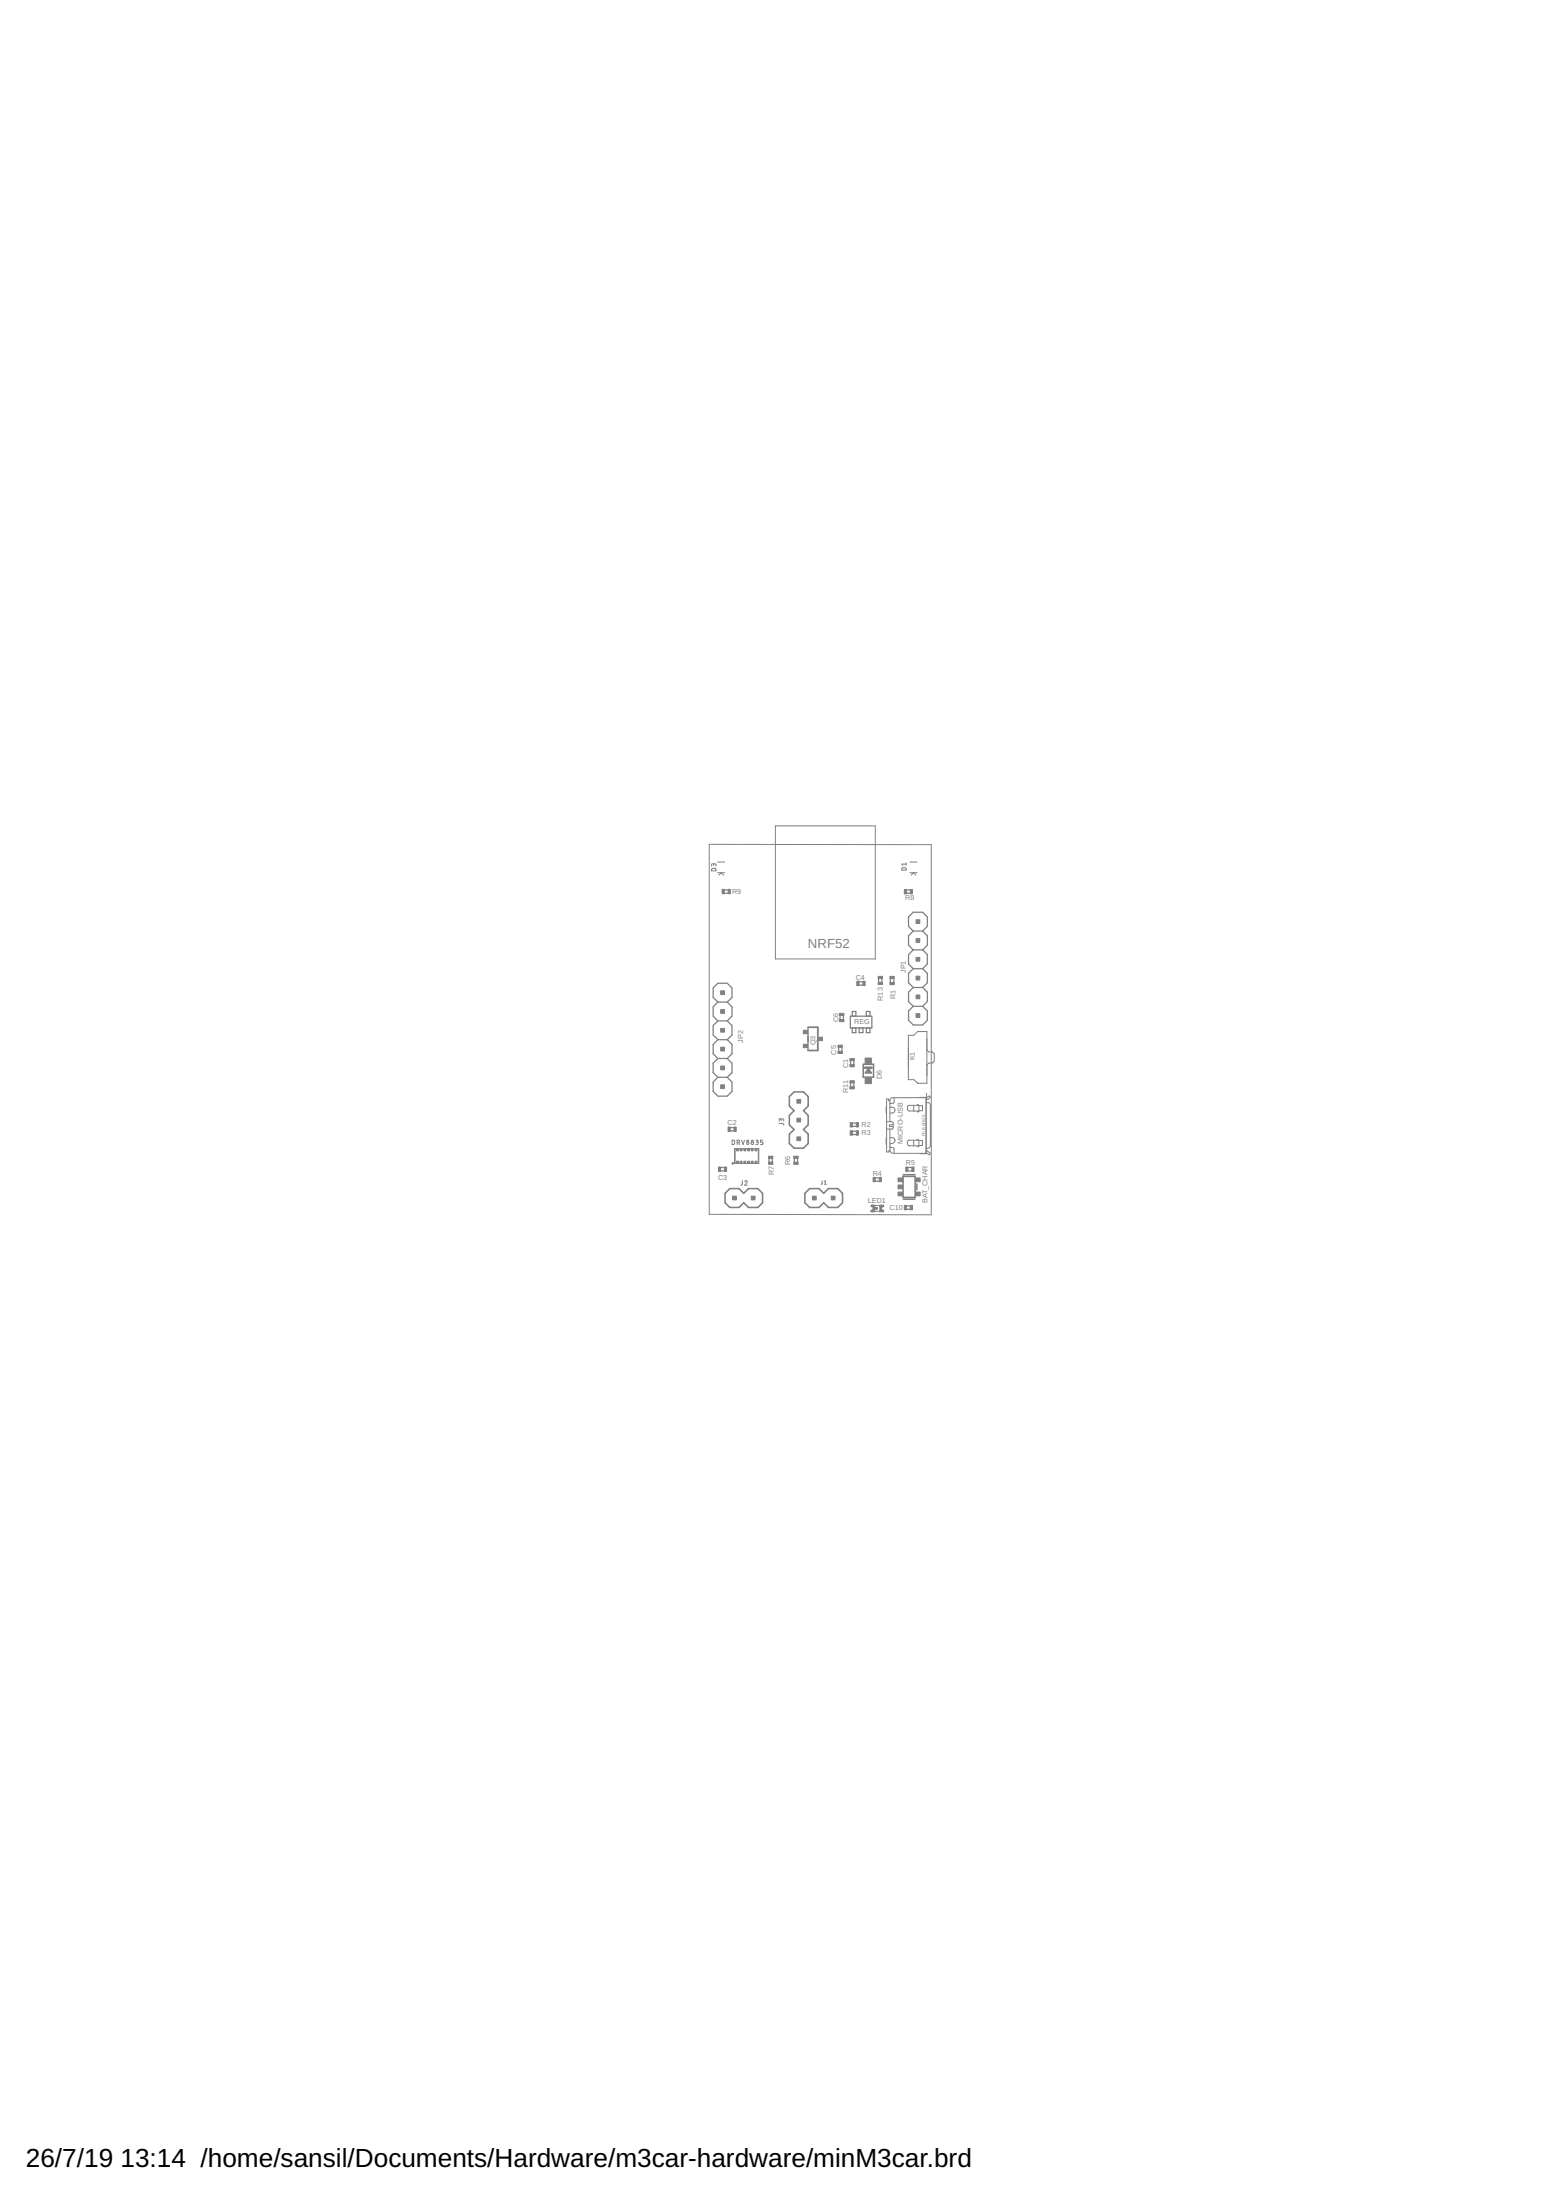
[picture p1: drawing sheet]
<svg xmlns="http://www.w3.org/2000/svg" width="210mm" height="297mm" viewBox="0 0 210 297" stroke-linecap="round" stroke-linejoin="round" font-family="sans-serif">
<circle cx="98.9" cy="157.1" r=".11" fill="#808080" stroke="#808080" stroke-width=".13"/>
<g fill="none" stroke="#808080" stroke-width=".13">
<path d="M95.7 114h30v50h-30zM96.1 117.3h.5v.3h-.5zM96.3 116.8l.1-.2h.2v.3M96.3 116.9v-.3h-.2v.3M96.9 116.4h.9M96.9 117.8h.9M97 118.2l.3-.4 .4 .4M104.7 111.5h13.5v18h-13.5zM121.8 117.2h.4l.1 .3h-.6zM122.3 116.5v.3M122.3 116.7h-.6l.2 .1M122.8 116.4h1"/>
<path d="M122.8 117.8h1M123 118.2l.3-.4 .3 .4M122.6 139.8h.8l.5-.5h1.2v7h-1.2l-.5-.5h-.8zM98.8 153.9l.3 .1v.5h-.3zM99.1 155.1h3.3v2h-3.3zM99.2 155.1v2M99.5 154.3l.3-.1v-.2l-.3-.1v.6M99.7 154.3l.1 .2M100.1 153.9l.2 .6 .2-.6M100.2 159.4v.5l-.2 .1M100.5 159.6a.18 .18 0 0 1 .3-.2 .17 .17 0 0 1 0 .3l-.3 .3h.4M102 153.9l.3 .1v.2h-.2"/>
<path d="M102.2 154.2l.1 .1v.2h-.3M102.4 155.1v2M103 153.9h-.3v.3l.3 .1v.2h-.3M105.2 151.7h.5l.1 .2M105.5 151.2v-.1h.2l.1 .3M105.5 151.3l-.1-.2-.1-.1-.1 .4M111 159.4v.4l-.2 .1M111.3 159.9h.2M111.3 159.5l.1-.1v.5M119.6 149.5v.8M119.6 153.7v.8M119.7 151.4h.7l.2 .2v.7l-.1 .1h-.8"/>
<path d="M120.1 152.4v2.8a.47 .47 0 0 0 .5 .5h4.4M120.1 154.8l.1 .1 .5 .1v.7M120.1 153.6h.4a.42 .42 0 0 1 .3 .6 .42 .42 0 0 1-.6 .2l-.1 .1M120.1 149.5a.52 .52 0 0 1 .7 .2 .39 .39 0 0 1-.4 .6h-.3M120.1 148.6v2.8M120.1 148.6h-.1v-.2h-.3v7.1h.3v-.1h.1M120.5 151.9h-.4v.2h.4M120.7 148.3v.6l-.6 .1M123.3 149.3v.7M123.3 154v.7M123.9 154.8h.1M123.9 150.1h.1"/>
<path d="M124 154v.7l-.1 .1M124 154.7h.5v-.7h-.5l-.1-.2-.1 .1h-1.1a.4 .4 0 0 0-.2 .4 .4 .4 0 0 0 .3 .4h1l.1 .1M124 149.3v.8h-.1M124 150h.5v-.7h-.5l-.1-.2-.1 .1h-1.1a.4 .4 0 0 0-.2 .4 .4 .4 0 0 0 .3 .4h1l.1 .1M124.1 148.2h.9v7.6h-.9M125 148.2h-4.5a.4 .4 0 0 0-.4 .4M125 148.9h.4l.2 .3v5.6a.48 .48 0 0 1-.6 .2M125 155.4h.2l.4 .3-.2 .2-.4-.3M125.1 147.6v.9h.1l.4-.3-.2-.2-.4 .3M125.1 141.8l.3 .2h.5l.2 .3v1l-.2 .2h-.5l-.3 .3M117.6 162.9a.3 .3 0 0 1 .3 .3 .3 .3 0 0 1-.3 .2M118 163.6h.8"/>
<path d="M118.1 162.8h.7M119.3 162.9a.28 .28 0 0 0-.3 .3 .28 .28 0 0 0 .3 .2"/>
<circle cx="100.9" cy="154.4" r=".16"/>
<circle cx="100.9" cy="154.1" r=".14"/>
<circle cx="101.6" cy="154.1" r=".13"/>
<circle cx="101.6" cy="154.4" r=".17"/>
<circle cx="117.8" cy="163.5" r=".08"/>
</g>
<g fill="#808080" stroke="#808080" stroke-width=".13">
<path d="M118.2 163h.2v.3h-.2z"/>
<path d="M116.7 144.1h1v.2h-1z"/>
<path d="M99.4 155.1h.3v.3h-.3z"/>
<path d="M99.9 155.1h.3v.3h-.3z"/>
<path d="M100.4 155.1h.3v.3h-.3z"/>
<path d="M100.9 155.1h.3v.3h-.3z"/>
<path d="M101.4 155.1h.3v.3h-.3z"/>
<path d="M101.9 155.1h.3v.3h-.3z"/>
<path d="M99.4 156.8h.3v.3h-.3z"/>
<path d="M99.9 156.8h.3v.3h-.3z"/>
<path d="M100.4 156.8h.3v.3h-.3z"/>
<path d="M100.9 156.8h.3v.3h-.3z"/>
<path d="M101.4 156.8h.3v.3h-.3z"/>
<path d="M101.9 156.8h.3v.3h-.3z"/>
<path d="M120.1 131.8h.6v.3h-.6z"/>
<path d="M120.1 132.7h.6v.2h-.6z"/>
<path d="M117.6 163.4h.1v.2h-.1z"/>
<path d="M117.7 163.6h.4z"/>
<path d="M117.6 162.7h.3v.2h-.3z"/>
<path d="M117.9 162.7h.2v.9h-.2z"/>
<path d="M118.8 163.4h.5v.2h-.5z"/>
<path d="M118.8 162.7h.5v.2h-.5z"/>
<path d="M118.8 162.9h.2v.5h-.2z"/>
<path d="M119 163.3l.1 .1z"/>
<path d="M119 162.9l.1 .1z"/>
<path d="M121.2 159h.7v.6h-.7z"/>
<path d="M121.2 160h.7v.5h-.7z"/>
<path d="M121.2 161h.7v.5h-.7z"/>
<path d="M123.6 161h.6v.5h-.6z"/>
<path d="M123.6 159h.6v.6h-.6z"/>
<path d="M122.9 162.8h.3v.5h-.3z"/>
<path d="M122.1 162.8h.3v.5h-.3z"/>
<path d="M118.7 159h.3v.6h-.3z"/>
<path d="M117.9 159h.3v.6h-.3z"/>
<path d="M122.3 157.6h.3v.6h-.3z"/>
<path d="M123.1 157.6h.3v.6h-.3z"/>
<path d="M114.8 151.6h.3v.6h-.3z"/>
<path d="M115.6 151.6h.3v.6h-.3z"/>
<path d="M114.8 152.7h.3v.6h-.3z"/>
<path d="M115.6 152.7h.3v.6h-.3z"/>
<path d="M107.1 156.9h.6v.3h-.6z"/>
<path d="M107.1 156.1h.6v.3h-.6z"/>
<path d="M103.7 156.9h.6v.3h-.6z"/>
<path d="M103.7 156.1h.6v.3h-.6z"/>
<path d="M101.4 161.5h.5v.5h-.5z"/>
<path d="M98.9 161.5h.5v.5h-.5z"/>
<path d="M122.1 120.1h.3v.6h-.3z"/>
<path d="M122.9 120.1h.3v.6h-.3z"/>
<path d="M98.3 120.1h.3v.6h-.3z"/>
<path d="M97.5 120.1h.3v.6h-.3z"/>
<path d="M123.7 126.7h.5v.5h-.5z"/>
<path d="M123.7 129.3h.5v.5h-.5z"/>
<path d="M123.7 131.8h.5v.5h-.5z"/>
<path d="M123.7 134.3h.5v.6h-.5z"/>
<path d="M123.7 136.9h.5v.5h-.5z"/>
<path d="M123.7 124.2h.5v.5h-.5z"/>
<path d="M118.5 132.6h.6v.3h-.6z"/>
<path d="M118.5 131.8h.6v.3h-.6z"/>
<path d="M97.3 136.3h.5v.5h-.5z"/>
<path d="M97.3 138.9h.5v.5h-.5z"/>
<path d="M97.3 141.4h.5v.5h-.5z"/>
<path d="M97.3 143.9h.5v.5h-.5z"/>
<path d="M97.3 146.5h.5v.5h-.5z"/>
<path d="M97.3 133.8h.5v.5h-.5z"/>
<path d="M112.2 161.5h.5v.5h-.5z"/>
<path d="M109.7 161.5h.5v.5h-.5z"/>
<path d="M116.8 142.9h.8v.7h-.8z"/>
<path d="M116.8 145.5h.8v.8h-.8z"/>
<path d="M110.4 140h.6v.5h-.6z"/>
<path d="M108.4 141h.6v.5h-.6z"/>
<path d="M108.4 139.1h.6v.5h-.6z"/>
<path d="M114.7 145.9h.6v.3h-.6z"/>
<path d="M114.7 146.7h.6v.3h-.6z"/>
<path d="M114.7 142.9h.6v.3h-.6z"/>
<path d="M114.7 143.7h.6v.3h-.6z"/>
<path d="M107.6 148.4h.5v.5h-.5z"/>
<path d="M107.6 151h.5v.5h-.5z"/>
<path d="M107.6 153.5h.5v.5h-.5z"/>
<path d="M99.1 152.2h.3v.6h-.3z"/>
<path d="M98.3 152.2h.3v.6h-.3z"/>
<path d="M97.8 157.6h.3v.6h-.3z"/>
<path d="M97 157.6h.3v.6h-.3z"/>
<path d="M116.5 132.5h.3v.6h-.3z"/>
<path d="M115.7 132.5h.3v.6h-.3z"/>
<path d="M113.1 141.1h.6v.3h-.6z"/>
<path d="M113.1 141.9h.6v.3h-.6z"/>
<path d="M113.3 136.8h.6v.3h-.6z"/>
<path d="M113.3 137.6h.6v.3h-.6z"/>
</g>
<g fill="none" stroke="#808080" stroke-width=".21">
<path d="M109.1 138.7h1.3v3.1h-1.3M109.1 139.9v.8M106.6 148.1l.6-.7h1.3l.6 .7v1.2l-.6 .7 .6 .6v1.3l-.6 .6 .6 .6v1.3l-.6 .6h-1.3l-.6-.6v-1.3l.6-.6-.6-.6v-1.3l.6-.6-.6-.7zM116.5 143.7h1.4v1.7h-1.4zM117.1 144.6h.2M117.2 144.3l.4 .6h-.8zM117.2 144.5l.2 .3h-.4zM121.9 158.8h1.6v2.9h-1.6zM121.9 158.6h1.6M123.8 159.9v.8M98.5 160.5h1.3l.6 .6 .6-.6h1.3l.6 .6v1.3l-.6 .6h-1.3l-.6-.6-.6 .6h-1.3l-.6-.6v-1.3zM109.3 160.5h1.3l.6 .6 .6-.6h1.3l.6 .6v1.3l-.6 .6h-1.3l-.6-.6-.6 .6h-1.3l-.7-.6v-1.3z"/>
<path d="M121.9 161.9h1.6"/>
</g>
<g fill="none" stroke="#808080" stroke-width=".17">
<path d="M96.9 135.3l-.6-.6v-1.3l.6-.6h1.3l.6 .6v1.3l-.6 .6M96.9 135.3l-.6 .6v1.3l.6 .6M96.9 137.8l-.6 .7v1.2l.6 .7M96.9 137.8h1.3M96.9 135.3h1.3M97.8 120.2h.5M97.8 120.6h.5M98.2 137.8l.6 .7v1.2l-.6 .7M98.2 135.3l.6 .6v1.3l-.6 .6M110.4 138.7h-1.3v3.1h1.3M113.4 137.1v.5M113.9 137.1v.5"/>
<path d="M114.8 137.2h2.9v1.6h-2.9zM115 137.2v-.6h.5v.6M115 138.8v.6h.5v-.6M116 138.8v.6h.5v-.6M116 133h.5M116 132.6h.5M116.9 138.8v.6h.5v-.6M116.9 137.2v-.6h.5v.6M118.6 132.1v.5M119 132.1v.5M120.2 132.1v.5M120.6 132.1v.5"/>
<path d="M122.4 120.2h.5M122.4 120.6h.5M123.3 125.7l-.7-.6v-1.3l.7-.6h1.2l.7 .6v1.3l-.7 .6M123.3 125.7l-.7 .6v1.3l.7 .6M123.3 128.2l-.7 .7v1.3l.7 .6M123.3 130.8l-.7 .6v1.3l.7 .6M123.3 133.3l-.7 .7v1.2l.7 .7M123.3 135.9l-.7 .6v1.3l.7 .6h1.2l.7-.6v-1.3l-.7-.6M123.3 128.2h1.2M123.3 125.7h1.2M123.3 130.8h1.2M123.3 135.9h1.2"/>
<path d="M123.3 133.3h1.2M124.5 128.2l.7 .7v1.3l-.7 .6M124.5 125.7l.7 .6v1.3l-.7 .6M124.5 130.8l.7 .6v1.3l-.7 .6M124.5 133.3l.7 .7v1.2l-.7 .7M96.9 140.4l-.6 .6v1.3l.6 .6M96.9 142.9l-.6 .7v1.2l.6 .7M96.9 145.5l-.6 .6v1.3l.6 .6h1.3l.6-.6v-1.3l-.6-.6M96.9 140.4h1.3M96.9 145.5h1.3M96.9 142.9h1.3M97.3 157.6h.5"/>
<path d="M97.3 158.1h.5M98.2 140.4l.6 .6v1.3l-.6 .6M98.2 142.9l.6 .7v1.2l-.6 .7M98.6 152.7h.5M98.6 152.3h.5M103.8 156.4v.5M104.2 156.4v.5M107.2 156.4v.5M107.7 156.4v.5M113.2 141.4v.5M113.6 141.4v.5M114.8 143.2v.5"/>
<path d="M114.8 146.2v.5M115.1 151.6h.5M115.1 152.1h.5M115.1 152.7h.5M115.1 153.2h.5M115.3 143.2v.5M115.3 146.2v.5M118.2 159.5h.5M118.2 159h.5M122.6 157.6h.5M122.6 158.1h.5M122.4 163.3h.5"/>
<path d="M122.4 162.8h.5"/>
</g>
<g font-size="3.5">
<text x="3.5" y="292.5">26/7/19</text>
<text x="16.3" y="292.5">13:14 /home/sansil/Documents/Hardware/m3car-hardware/minM3car.brd</text>
</g>
<text font-size="1.8" fill="#808080" x="109.1" y="128">NRF52</text>
<g font-size="1" fill="#808080">
<text x="98.8" y="120.7">R9</text>
<text x="122.2" y="121.5">R8</text>
<text x="122.3" y="131.4" transform="rotate(-90 122.3 131.4)">JP1</text>
<text x="113.2" y="138" transform="rotate(-90 113.2 138)">C6</text>
<text x="115.5" y="132.3">C4</text>
<text x="119.2" y="135.1" transform="rotate(-90 119.2 135.1)">R13</text>
<text x="120.9" y="134.9" transform="rotate(-90 120.9 134.9)">R1</text>
<text x="100.3" y="140.8" transform="rotate(-90 100.3 140.8)">JP2</text>
<text x="110.1" y="141.1" transform="rotate(-90 110.1 141.1)">Q3</text>
<text x="112.9" y="142.4" transform="rotate(-90 112.9 142.4)">C5</text>
<text x="115.3" y="138.3">REG</text>
<text x="123.5" y="143.2" transform="rotate(-90 123.5 143.2)">K1</text>
<text x="114.5" y="147.6" transform="rotate(-90 114.5 147.6)">R11</text>
<text x="114.5" y="144.2" transform="rotate(-90 114.5 144.2)">C1</text>
<text x="119" y="145.7" transform="rotate(-90 119 145.7)">D6</text>
<text x="98.2" y="151.9">C2</text>
<text x="116.3" y="152.1">R2</text>
<text x="116.3" y="153.2">R3</text>
<text x="121.9" y="154.4" transform="rotate(-90 121.9 154.4)">MICRO-USB</text>
<text x="96.9" y="159.3">C3</text>
<text x="104.5" y="158.7" transform="rotate(-90 104.5 158.7)">R7</text>
<text x="106.7" y="157.3" transform="rotate(-90 106.7 157.3)">R6</text>
<text x="117.8" y="158.7">R4</text>
<text x="122.3" y="157.3">R5</text>
<text x="117.2" y="162.5">LED1</text>
<text x="120.1" y="163.4">C10</text>
<text x="125.2" y="162.5" transform="rotate(-90 125.2 162.5)">BAT_CHAR</text>
</g>
<text font-size=".6" fill="#808080" x="124.9" y="153.4" transform="rotate(-90 124.9 153.4)">PCB EDGE</text>
</svg>
